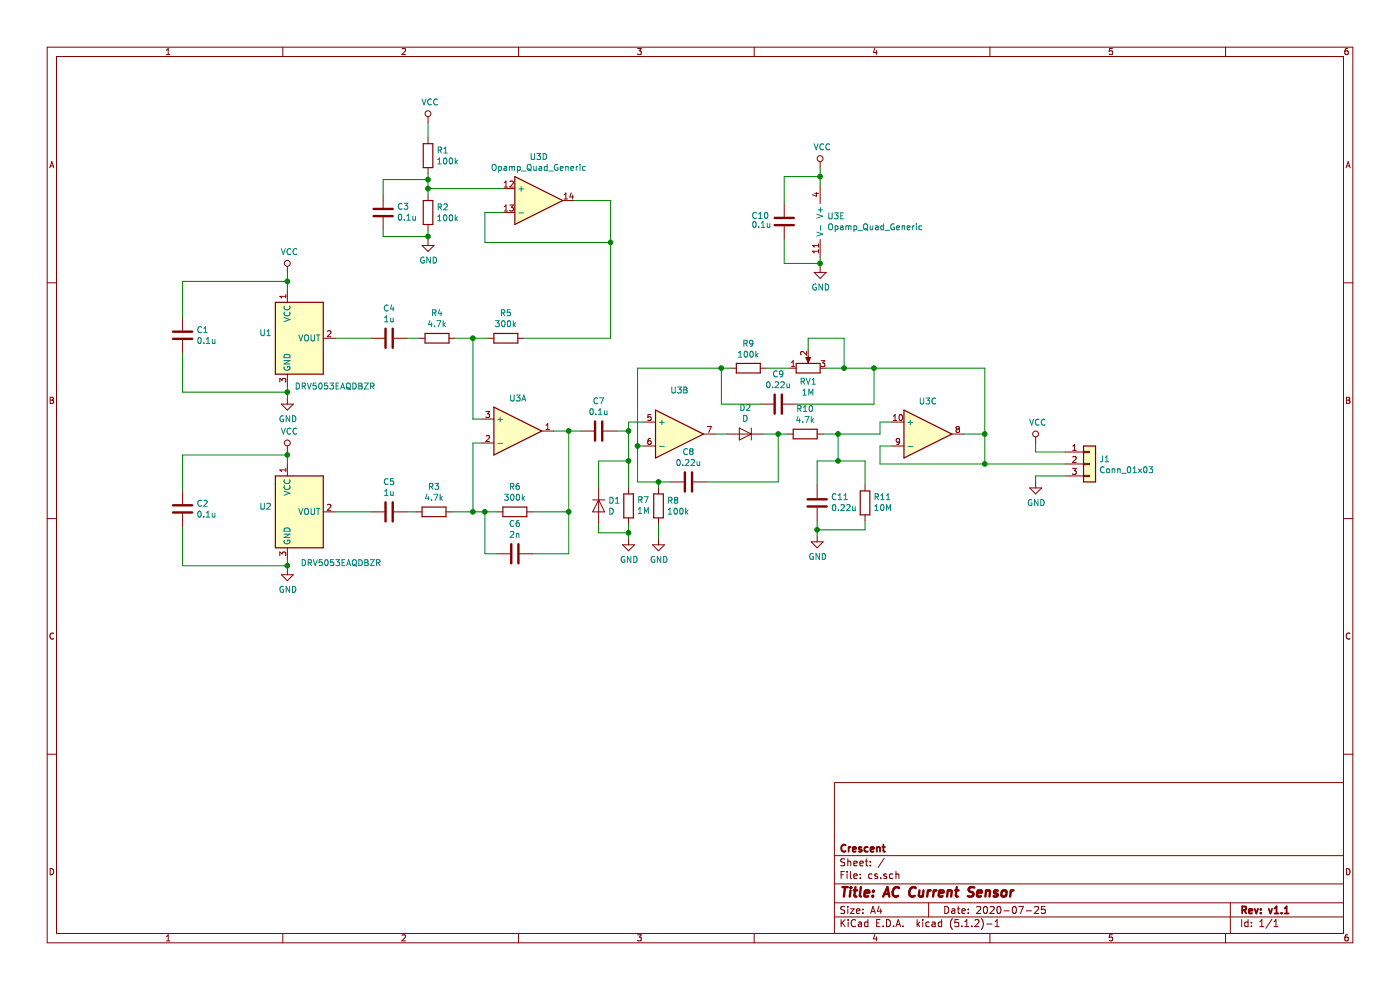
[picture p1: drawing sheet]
EESchema Schematic File Version 4
LIBS:cs-cache
EELAYER 29 0
EELAYER END
$Descr A4 11693 8268
encoding utf-8
Sheet 1 1
Title "AC Current Sensor"
Date "2020-07-25"
Rev "v1.1"
Comp "Crescent"
Comment1 ""
Comment2 ""
Comment3 ""
Comment4 ""
$EndDescr
$Comp
L Sensor_Magnetic:A1301KLHLT-T U1
U 1 1
P 2500 2825
F 0 "U1" H 2271 2871 50  0000 R CNN
F 1 "DRV5053EAQDBZR " H 3175 2425 50  0000 R CNN
F 2 "Package_TO_SOT_SMD:SOT-23W" H 2500 2475 50  0001 L CIN
F 3 "http://www.allegromicro.com/~/media/Files/Datasheets/A1301-2-Datasheet.ashx" H 2400 2825 50  0001 C CNN
	1    2500 2825
	1    0    0    -1  
$EndComp
$Comp
L Sensor_Magnetic:A1301KLHLT-T U2
U 1 1
P 2500 4275
F 0 "U2" H 2271 4321 50  0000 R CNN
F 1 "DRV5053EAQDBZR " H 3225 3850 50  0000 R CNN
F 2 "Package_TO_SOT_SMD:SOT-23W" H 2500 3925 50  0001 L CIN
F 3 "http://www.allegromicro.com/~/media/Files/Datasheets/A1301-2-Datasheet.ashx" H 2400 4275 50  0001 C CNN
	1    2500 4275
	1    0    0    -1  
$EndComp
$Comp
L Device:Opamp_Quad_Generic U3
U 1 1
P 4325 3600
F 0 "U3" H 4325 3875 50  0000 C CNN
F 1 "Opamp_Quad_Generic" H 4325 3876 50  0001 C CNN
F 2 "Package_SO:TSSOP-14_4.4x5mm_P0.65mm" H 4325 3600 50  0001 C CNN
F 3 "~" H 4325 3600 50  0001 C CNN
	1    4325 3600
	1    0    0    -1  
$EndComp
$Comp
L Device:Opamp_Quad_Generic U3
U 2 1
P 5675 3625
F 0 "U3" H 5675 3992 50  0000 C CNN
F 1 "Opamp_Quad_Generic" H 5750 3875 50  0001 C CNN
F 2 "Package_SO:TSSOP-14_4.4x5mm_P0.65mm" H 5675 3625 50  0001 C CNN
F 3 "~" H 5675 3625 50  0001 C CNN
	2    5675 3625
	1    0    0    -1  
$EndComp
$Comp
L Device:Opamp_Quad_Generic U3
U 3 1
P 7750 3625
F 0 "U3" H 7750 3900 50  0000 C CNN
F 1 "Opamp_Quad_Generic" H 7750 3901 50  0001 C CNN
F 2 "Package_SO:TSSOP-14_4.4x5mm_P0.65mm" H 7750 3625 50  0001 C CNN
F 3 "~" H 7750 3625 50  0001 C CNN
	3    7750 3625
	1    0    0    -1  
$EndComp
$Comp
L Device:Opamp_Quad_Generic U3
U 4 1
P 4500 1675
F 0 "U3" H 4500 2042 50  0000 C CNN
F 1 "Opamp_Quad_Generic" H 4500 1951 50  0000 C CNN
F 2 "Package_SO:TSSOP-14_4.4x5mm_P0.65mm" H 4500 1675 50  0001 C CNN
F 3 "~" H 4500 1675 50  0001 C CNN
	4    4500 1675
	1    0    0    -1  
$EndComp
$Comp
L Device:Opamp_Quad_Generic U3
U 5 1
P 6950 1850
F 0 "U3" H 6908 1896 50  0000 L CNN
F 1 "Opamp_Quad_Generic" H 6908 1805 50  0000 L CNN
F 2 "Package_SO:TSSOP-14_4.4x5mm_P0.65mm" H 6950 1850 50  0001 C CNN
F 3 "~" H 6950 1850 50  0001 C CNN
	5    6950 1850
	1    0    0    -1  
$EndComp
$Comp
L Connector_Generic:Conn_01x03 J1
U 1 1
P 9100 3875
F 0 "J1" H 9180 3917 50  0000 L CNN
F 1 "Conn_01x03" H 9180 3826 50  0000 L CNN
F 2 "Connector_PinHeader_2.54mm:PinHeader_1x03_P2.54mm_Vertical" H 9100 3875 50  0001 C CNN
F 3 "~" H 9100 3875 50  0001 C CNN
	1    9100 3875
	1    0    0    -1  
$EndComp
$Comp
L Device:R R4
U 1 1
P 3650 2825
F 0 "R4" V 3857 2825 50  0000 C CNN
F 1 "4.7k" V 3766 2825 50  0000 C CNN
F 2 "Resistor_SMD:R_0603_1608Metric" V 3580 2825 50  0001 C CNN
F 3 "~" H 3650 2825 50  0001 C CNN
	1    3650 2825
	0    -1   -1   0   
$EndComp
$Comp
L Device:C C1
U 1 1
P 1525 2800
F 0 "C1" H 1640 2846 50  0000 L CNN
F 1 "0.1u" H 1640 2755 50  0000 L CNN
F 2 "Capacitor_SMD:C_0603_1608Metric" H 1563 2650 50  0001 C CNN
F 3 "~" H 1525 2800 50  0001 C CNN
	1    1525 2800
	1    0    0    -1  
$EndComp
$Comp
L Device:R_POT RV1
U 1 1
P 6750 3075
F 0 "RV1" V 6635 3075 50  0000 C CNN
F 1 "1M" V 6544 3075 50  0000 C CNN
F 2 "RV:rcl-RTRIMCVR42A" H 6750 3075 50  0001 C CNN
F 3 "~" H 6750 3075 50  0001 C CNN
	1    6750 3075
	0    -1   -1   0   
$EndComp
$Comp
L power:GND #PWR02
U 1 1
P 2400 3325
F 0 "#PWR02" H 2400 3075 50  0001 C CNN
F 1 "GND" H 2405 3152 50  0000 C CNN
F 2 "" H 2400 3325 50  0001 C CNN
F 3 "" H 2400 3325 50  0001 C CNN
	1    2400 3325
	1    0    0    -1  
$EndComp
$Comp
L power:VCC #PWR01
U 1 1
P 2400 2275
F 0 "#PWR01" H 2400 2125 50  0001 C CNN
F 1 "VCC" H 2417 2448 50  0000 C CNN
F 2 "" H 2400 2275 50  0001 C CNN
F 3 "" H 2400 2275 50  0001 C CNN
	1    2400 2275
	1    0    0    -1  
$EndComp
Wire Wire Line
	2400 2275 2400 2350
Wire Wire Line
	2400 3225 2400 3275
Wire Wire Line
	2400 3275 1525 3275
Wire Wire Line
	1525 3275 1525 2950
Connection ~ 2400 3275
Wire Wire Line
	2400 3275 2400 3325
Wire Wire Line
	2400 2350 1525 2350
Wire Wire Line
	1525 2350 1525 2650
Connection ~ 2400 2350
Wire Wire Line
	2400 2350 2400 2425
$Comp
L power:VCC #PWR03
U 1 1
P 2400 3775
F 0 "#PWR03" H 2400 3625 50  0001 C CNN
F 1 "VCC" H 2417 3948 50  0000 C CNN
F 2 "" H 2400 3775 50  0001 C CNN
F 3 "" H 2400 3775 50  0001 C CNN
	1    2400 3775
	1    0    0    -1  
$EndComp
$Comp
L power:GND #PWR04
U 1 1
P 2400 4750
F 0 "#PWR04" H 2400 4500 50  0001 C CNN
F 1 "GND" H 2405 4577 50  0000 C CNN
F 2 "" H 2400 4750 50  0001 C CNN
F 3 "" H 2400 4750 50  0001 C CNN
	1    2400 4750
	1    0    0    -1  
$EndComp
$Comp
L Device:C C2
U 1 1
P 1525 4250
F 0 "C2" H 1640 4296 50  0000 L CNN
F 1 "0.1u" H 1640 4205 50  0000 L CNN
F 2 "Capacitor_SMD:C_0603_1608Metric" H 1563 4100 50  0001 C CNN
F 3 "~" H 1525 4250 50  0001 C CNN
	1    1525 4250
	1    0    0    -1  
$EndComp
Wire Wire Line
	2400 4725 1525 4725
Wire Wire Line
	1525 4725 1525 4400
Wire Wire Line
	2400 3800 1525 3800
Wire Wire Line
	1525 3800 1525 4100
Wire Wire Line
	2400 4675 2400 4725
Wire Wire Line
	2400 4725 2400 4750
Connection ~ 2400 4725
Wire Wire Line
	2400 3800 2400 3775
Wire Wire Line
	2400 3800 2400 3875
Connection ~ 2400 3800
$Comp
L Device:C C10
U 1 1
P 6550 1850
F 0 "C10" H 6275 1900 50  0000 L CNN
F 1 "0.1u" H 6275 1825 50  0000 L CNN
F 2 "Capacitor_SMD:C_0603_1608Metric" H 6588 1700 50  0001 C CNN
F 3 "~" H 6550 1850 50  0001 C CNN
	1    6550 1850
	1    0    0    -1  
$EndComp
$Comp
L power:VCC #PWR010
U 1 1
P 6850 1400
F 0 "#PWR010" H 6850 1250 50  0001 C CNN
F 1 "VCC" H 6867 1573 50  0000 C CNN
F 2 "" H 6850 1400 50  0001 C CNN
F 3 "" H 6850 1400 50  0001 C CNN
	1    6850 1400
	1    0    0    -1  
$EndComp
$Comp
L power:GND #PWR011
U 1 1
P 6850 2225
F 0 "#PWR011" H 6850 1975 50  0001 C CNN
F 1 "GND" H 6855 2052 50  0000 C CNN
F 2 "" H 6850 2225 50  0001 C CNN
F 3 "" H 6850 2225 50  0001 C CNN
	1    6850 2225
	1    0    0    -1  
$EndComp
Wire Wire Line
	6850 2150 6850 2200
Wire Wire Line
	6550 2200 6550 2000
Wire Wire Line
	6550 2200 6850 2200
Connection ~ 6850 2200
Wire Wire Line
	6850 2200 6850 2225
Wire Wire Line
	6850 1400 6850 1475
Wire Wire Line
	6850 1475 6550 1475
Wire Wire Line
	6550 1475 6550 1700
Connection ~ 6850 1475
Wire Wire Line
	6850 1475 6850 1550
$Comp
L power:VCC #PWR012
U 1 1
P 8650 3700
F 0 "#PWR012" H 8650 3550 50  0001 C CNN
F 1 "VCC" H 8667 3873 50  0000 C CNN
F 2 "" H 8650 3700 50  0001 C CNN
F 3 "" H 8650 3700 50  0001 C CNN
	1    8650 3700
	1    0    0    -1  
$EndComp
$Comp
L power:GND #PWR013
U 1 1
P 8650 4025
F 0 "#PWR013" H 8650 3775 50  0001 C CNN
F 1 "GND" H 8655 3852 50  0000 C CNN
F 2 "" H 8650 4025 50  0001 C CNN
F 3 "" H 8650 4025 50  0001 C CNN
	1    8650 4025
	1    0    0    -1  
$EndComp
Wire Wire Line
	8900 3775 8650 3775
Wire Wire Line
	8650 3775 8650 3700
Wire Wire Line
	8900 3975 8650 3975
Wire Wire Line
	8650 3975 8650 4025
$Comp
L Device:C C4
U 1 1
P 3250 2825
F 0 "C4" V 2998 2825 50  0000 C CNN
F 1 "1u" V 3089 2825 50  0000 C CNN
F 2 "Capacitor_SMD:C_0603_1608Metric" H 3288 2675 50  0001 C CNN
F 3 "~" H 3250 2825 50  0001 C CNN
	1    3250 2825
	0    1    1    0   
$EndComp
$Comp
L Device:C C5
U 1 1
P 3250 4275
F 0 "C5" V 2998 4275 50  0000 C CNN
F 1 "1u" V 3089 4275 50  0000 C CNN
F 2 "Capacitor_SMD:C_0603_1608Metric" H 3288 4125 50  0001 C CNN
F 3 "~" H 3250 4275 50  0001 C CNN
	1    3250 4275
	0    1    1    0   
$EndComp
$Comp
L Device:R R3
U 1 1
P 3625 4275
F 0 "R3" V 3832 4275 50  0000 C CNN
F 1 "4.7k" V 3741 4275 50  0000 C CNN
F 2 "Resistor_SMD:R_0603_1608Metric" V 3555 4275 50  0001 C CNN
F 3 "~" H 3625 4275 50  0001 C CNN
	1    3625 4275
	0    -1   -1   0   
$EndComp
Wire Wire Line
	2800 2825 3100 2825
Wire Wire Line
	3400 2825 3500 2825
Wire Wire Line
	3800 2825 3950 2825
Wire Wire Line
	3950 2825 3950 3500
Wire Wire Line
	3950 3500 4025 3500
Wire Wire Line
	4025 3700 3950 3700
Wire Wire Line
	3950 3700 3950 4275
Wire Wire Line
	3950 4275 3775 4275
Wire Wire Line
	3475 4275 3400 4275
Wire Wire Line
	3100 4275 2800 4275
$Comp
L Device:R R6
U 1 1
P 4300 4275
F 0 "R6" V 4507 4275 50  0000 C CNN
F 1 "300k" V 4416 4275 50  0000 C CNN
F 2 "Resistor_SMD:R_0603_1608Metric" V 4230 4275 50  0001 C CNN
F 3 "~" H 4300 4275 50  0001 C CNN
	1    4300 4275
	0    -1   -1   0   
$EndComp
$Comp
L Device:C C6
U 1 1
P 4300 4625
F 0 "C6" V 4048 4625 50  0000 C CNN
F 1 "2n" V 4139 4625 50  0000 C CNN
F 2 "Capacitor_SMD:C_0603_1608Metric" H 4338 4475 50  0001 C CNN
F 3 "~" H 4300 4625 50  0001 C CNN
	1    4300 4625
	0    1    1    0   
$EndComp
$Comp
L Device:C C7
U 1 1
P 5000 3600
F 0 "C7" V 4748 3600 50  0000 C CNN
F 1 "0.1u" V 4839 3600 50  0000 C CNN
F 2 "Capacitor_SMD:C_0603_1608Metric" H 5038 3450 50  0001 C CNN
F 3 "~" H 5000 3600 50  0001 C CNN
	1    5000 3600
	0    1    1    0   
$EndComp
Wire Wire Line
	4625 3600 4750 3600
Wire Wire Line
	4750 3600 4750 4275
Wire Wire Line
	4750 4275 4450 4275
Connection ~ 4750 3600
Wire Wire Line
	4750 3600 4850 3600
Wire Wire Line
	4150 4275 4050 4275
Connection ~ 3950 4275
Wire Wire Line
	4050 4275 4050 4625
Wire Wire Line
	4050 4625 4150 4625
Connection ~ 4050 4275
Wire Wire Line
	4050 4275 3950 4275
Wire Wire Line
	4450 4625 4750 4625
Wire Wire Line
	4750 4625 4750 4275
Connection ~ 4750 4275
Wire Wire Line
	5375 3525 5250 3525
Wire Wire Line
	5250 3525 5250 3600
Wire Wire Line
	5250 3600 5150 3600
$Comp
L Device:R R7
U 1 1
P 5250 4225
F 0 "R7" H 5180 4179 50  0000 R CNN
F 1 "1M" H 5180 4270 50  0000 R CNN
F 2 "Resistor_SMD:R_0603_1608Metric" V 5180 4225 50  0001 C CNN
F 3 "~" H 5250 4225 50  0001 C CNN
	1    5250 4225
	-1   0    0    1   
$EndComp
$Comp
L Device:D D1
U 1 1
P 5000 4225
F 0 "D1" V 4954 4304 50  0000 L CNN
F 1 "D" V 5045 4304 50  0000 L CNN
F 2 "Diode_SMD:D_0603_1608Metric" H 5000 4225 50  0001 C CNN
F 3 "~" H 5000 4225 50  0001 C CNN
	1    5000 4225
	0    1    1    0   
$EndComp
Wire Wire Line
	5250 3600 5250 3850
Connection ~ 5250 3600
$Comp
L power:GND #PWR07
U 1 1
P 5250 4500
F 0 "#PWR07" H 5250 4250 50  0001 C CNN
F 1 "GND" H 5255 4327 50  0000 C CNN
F 2 "" H 5250 4500 50  0001 C CNN
F 3 "" H 5250 4500 50  0001 C CNN
	1    5250 4500
	1    0    0    -1  
$EndComp
Wire Wire Line
	5250 4375 5250 4450
Wire Wire Line
	5250 4450 5000 4450
Wire Wire Line
	5000 4450 5000 4375
Connection ~ 5250 4450
Wire Wire Line
	5250 4450 5250 4500
Wire Wire Line
	5000 4075 5000 3850
Wire Wire Line
	5000 3850 5250 3850
Connection ~ 5250 3850
Wire Wire Line
	5250 3850 5250 4075
$Comp
L Device:R R8
U 1 1
P 5500 4225
F 0 "R8" H 5570 4271 50  0000 L CNN
F 1 "100k" H 5570 4180 50  0000 L CNN
F 2 "Resistor_SMD:R_0603_1608Metric" V 5430 4225 50  0001 C CNN
F 3 "~" H 5500 4225 50  0001 C CNN
	1    5500 4225
	1    0    0    -1  
$EndComp
$Comp
L power:GND #PWR08
U 1 1
P 5500 4500
F 0 "#PWR08" H 5500 4250 50  0001 C CNN
F 1 "GND" H 5505 4327 50  0000 C CNN
F 2 "" H 5500 4500 50  0001 C CNN
F 3 "" H 5500 4500 50  0001 C CNN
	1    5500 4500
	1    0    0    -1  
$EndComp
Wire Wire Line
	5500 4375 5500 4500
$Comp
L Device:C C8
U 1 1
P 5750 4025
F 0 "C8" V 5498 4025 50  0000 C CNN
F 1 "0.22u" V 5589 4025 50  0000 C CNN
F 2 "Capacitor_SMD:C_0603_1608Metric" H 5788 3875 50  0001 C CNN
F 3 "~" H 5750 4025 50  0001 C CNN
	1    5750 4025
	0    1    1    0   
$EndComp
Wire Wire Line
	5375 3725 5325 3725
Wire Wire Line
	5325 3725 5325 4025
Wire Wire Line
	5325 4025 5500 4025
Wire Wire Line
	5500 4075 5500 4025
Connection ~ 5500 4025
Wire Wire Line
	5500 4025 5600 4025
$Comp
L Device:D D2
U 1 1
P 6225 3625
F 0 "D2" H 6225 3409 50  0000 C CNN
F 1 "D" H 6225 3500 50  0000 C CNN
F 2 "Diode_SMD:D_0603_1608Metric" H 6225 3625 50  0001 C CNN
F 3 "~" H 6225 3625 50  0001 C CNN
	1    6225 3625
	-1   0    0    1   
$EndComp
Wire Wire Line
	5975 3625 6075 3625
Wire Wire Line
	6375 3625 6500 3625
Wire Wire Line
	6500 3625 6500 4025
Wire Wire Line
	6500 4025 5900 4025
Wire Wire Line
	5325 3725 5325 3075
Wire Wire Line
	5325 3075 6025 3075
Connection ~ 5325 3725
$Comp
L Device:R R9
U 1 1
P 6250 3075
F 0 "R9" V 6043 3075 50  0000 C CNN
F 1 "100k" V 6134 3075 50  0000 C CNN
F 2 "Resistor_SMD:R_0603_1608Metric" V 6180 3075 50  0001 C CNN
F 3 "~" H 6250 3075 50  0001 C CNN
	1    6250 3075
	0    1    1    0   
$EndComp
$Comp
L Device:C C9
U 1 1
P 6500 3375
F 0 "C9" V 6248 3375 50  0000 C CNN
F 1 "0.22u" V 6339 3375 50  0000 C CNN
F 2 "Capacitor_SMD:C_0603_1608Metric" H 6538 3225 50  0001 C CNN
F 3 "~" H 6500 3375 50  0001 C CNN
	1    6500 3375
	0    1    1    0   
$EndComp
Wire Wire Line
	6350 3375 6025 3375
Wire Wire Line
	6025 3375 6025 3075
Connection ~ 6025 3075
Wire Wire Line
	6025 3075 6100 3075
Wire Wire Line
	7050 3075 6900 3075
Wire Wire Line
	6600 3075 6400 3075
Wire Wire Line
	6750 2825 7050 2825
Wire Wire Line
	7050 2825 7050 3075
Wire Wire Line
	6750 2825 6750 2925
$Comp
L Device:R R10
U 1 1
P 6725 3625
F 0 "R10" V 6932 3625 50  0000 C CNN
F 1 "4.7k" V 6841 3625 50  0000 C CNN
F 2 "Resistor_SMD:R_0603_1608Metric" V 6655 3625 50  0001 C CNN
F 3 "~" H 6725 3625 50  0001 C CNN
	1    6725 3625
	0    -1   -1   0   
$EndComp
Wire Wire Line
	6575 3625 6500 3625
Connection ~ 6500 3625
Wire Wire Line
	6875 3625 7000 3625
Wire Wire Line
	7350 3625 7350 3525
Wire Wire Line
	7350 3525 7450 3525
Wire Wire Line
	7450 3725 7350 3725
Wire Wire Line
	7350 3725 7350 3875
Wire Wire Line
	7350 3875 8225 3875
Wire Wire Line
	8225 3625 8050 3625
Wire Wire Line
	7050 3075 7300 3075
Wire Wire Line
	8225 3075 8225 3625
Connection ~ 7050 3075
Connection ~ 8225 3625
Wire Wire Line
	8225 3625 8225 3875
Wire Wire Line
	7300 3375 7300 3075
Wire Wire Line
	6650 3375 7300 3375
Connection ~ 7300 3075
Wire Wire Line
	7300 3075 8225 3075
$Comp
L Device:C C11
U 1 1
P 6825 4200
F 0 "C11" H 6710 4154 50  0000 R CNN
F 1 "0.22u" H 6710 4245 50  0000 R CNN
F 2 "Capacitor_SMD:C_0603_1608Metric" H 6863 4050 50  0001 C CNN
F 3 "~" H 6825 4200 50  0001 C CNN
	1    6825 4200
	-1   0    0    1   
$EndComp
$Comp
L Device:R R11
U 1 1
P 7225 4200
F 0 "R11" H 7155 4154 50  0000 R CNN
F 1 "10M" H 7155 4245 50  0000 R CNN
F 2 "Resistor_SMD:R_0603_1608Metric" V 7155 4200 50  0001 C CNN
F 3 "~" H 7225 4200 50  0001 C CNN
	1    7225 4200
	-1   0    0    1   
$EndComp
$Comp
L power:GND #PWR09
U 1 1
P 6825 4475
F 0 "#PWR09" H 6825 4225 50  0001 C CNN
F 1 "GND" H 6830 4302 50  0000 C CNN
F 2 "" H 6825 4475 50  0001 C CNN
F 3 "" H 6825 4475 50  0001 C CNN
	1    6825 4475
	1    0    0    -1  
$EndComp
Wire Wire Line
	7225 4050 7225 3850
Wire Wire Line
	7225 3850 7000 3850
Wire Wire Line
	6825 3850 6825 4050
Wire Wire Line
	6825 4350 6825 4425
Wire Wire Line
	6825 4425 7225 4425
Wire Wire Line
	7225 4425 7225 4350
Connection ~ 6825 4425
Wire Wire Line
	6825 4425 6825 4475
Wire Wire Line
	7000 3625 7000 3850
Connection ~ 7000 3625
Wire Wire Line
	7000 3625 7350 3625
Connection ~ 7000 3850
Wire Wire Line
	7000 3850 6825 3850
$Comp
L Device:R R5
U 1 1
P 4225 2825
F 0 "R5" V 4432 2825 50  0000 C CNN
F 1 "300k" V 4341 2825 50  0000 C CNN
F 2 "Resistor_SMD:R_0603_1608Metric" V 4155 2825 50  0001 C CNN
F 3 "~" H 4225 2825 50  0001 C CNN
	1    4225 2825
	0    -1   -1   0   
$EndComp
Wire Wire Line
	3950 2825 4075 2825
Connection ~ 3950 2825
Wire Wire Line
	8225 3875 8900 3875
Connection ~ 8225 3875
$Comp
L Device:R R2
U 1 1
P 3575 1775
F 0 "R2" H 3645 1821 50  0000 L CNN
F 1 "100k" H 3645 1730 50  0000 L CNN
F 2 "Resistor_SMD:R_0603_1608Metric" V 3505 1775 50  0001 C CNN
F 3 "~" H 3575 1775 50  0001 C CNN
	1    3575 1775
	1    0    0    -1  
$EndComp
$Comp
L Device:R R1
U 1 1
P 3575 1300
F 0 "R1" H 3645 1346 50  0000 L CNN
F 1 "100k" H 3645 1255 50  0000 L CNN
F 2 "Resistor_SMD:R_0603_1608Metric" V 3505 1300 50  0001 C CNN
F 3 "~" H 3575 1300 50  0001 C CNN
	1    3575 1300
	1    0    0    -1  
$EndComp
$Comp
L Device:C C3
U 1 1
P 3200 1775
F 0 "C3" H 3085 1729 50  0000 R CNN
F 1 "0.1u" H 3085 1820 50  0000 R CNN
F 2 "Capacitor_SMD:C_0603_1608Metric" H 3238 1625 50  0001 C CNN
F 3 "~" H 3200 1775 50  0001 C CNN
	1    3200 1775
	-1   0    0    1   
$EndComp
$Comp
L power:VCC #PWR05
U 1 1
P 3575 1025
F 0 "#PWR05" H 3575 875 50  0001 C CNN
F 1 "VCC" H 3592 1198 50  0000 C CNN
F 2 "" H 3575 1025 50  0001 C CNN
F 3 "" H 3575 1025 50  0001 C CNN
	1    3575 1025
	1    0    0    -1  
$EndComp
$Comp
L power:GND #PWR06
U 1 1
P 3575 2000
F 0 "#PWR06" H 3575 1750 50  0001 C CNN
F 1 "GND" H 3580 1827 50  0000 C CNN
F 2 "" H 3575 2000 50  0001 C CNN
F 3 "" H 3575 2000 50  0001 C CNN
	1    3575 2000
	1    0    0    -1  
$EndComp
Wire Wire Line
	4200 1775 4050 1775
Wire Wire Line
	4050 1775 4050 2025
Wire Wire Line
	4050 2025 5100 2025
Wire Wire Line
	5100 2025 5100 1675
Wire Wire Line
	5100 1675 4800 1675
Wire Wire Line
	4375 2825 5100 2825
Wire Wire Line
	5100 2825 5100 2025
Connection ~ 5100 2025
Wire Wire Line
	4200 1575 3575 1575
Wire Wire Line
	3575 1575 3575 1625
Wire Wire Line
	3575 1575 3575 1500
Connection ~ 3575 1575
Wire Wire Line
	3575 1150 3575 1025
Wire Wire Line
	3575 1925 3575 1975
Wire Wire Line
	3575 1975 3200 1975
Wire Wire Line
	3200 1975 3200 1925
Connection ~ 3575 1975
Wire Wire Line
	3575 1975 3575 2000
Wire Wire Line
	3575 1500 3200 1500
Wire Wire Line
	3200 1500 3200 1625
Connection ~ 3575 1500
Wire Wire Line
	3575 1500 3575 1450
$EndSCHEMATC
